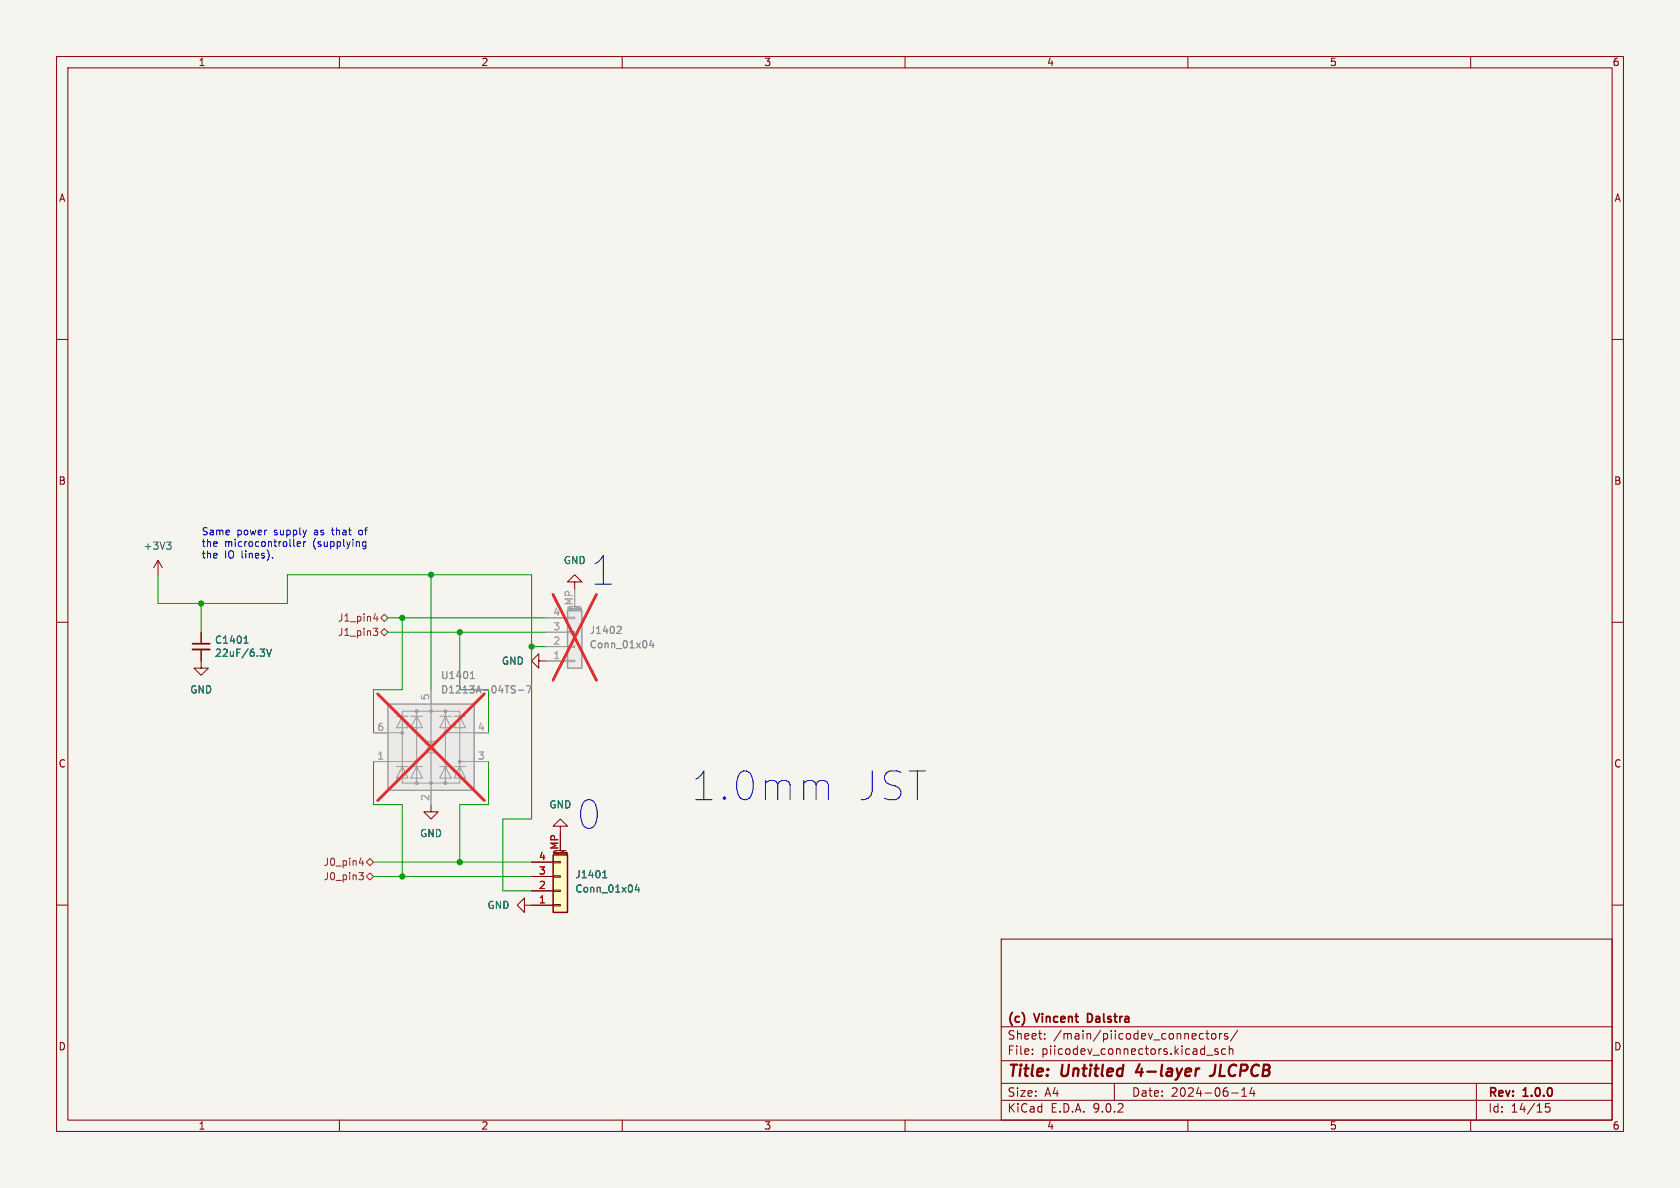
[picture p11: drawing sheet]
<svg xmlns="http://www.w3.org/2000/svg" width="297mm" height="210mm" viewBox="0 0 297 210" stroke-linecap="round" stroke-linejoin="round" font-family="sans-serif">
<path d="M0 0h297v210h-297z" fill="#f5f4ef" stroke="#f5f4ef" stroke-width=".18"/>
<g fill="none" stroke="#840000" stroke-width=".18">
<path d="M10 10h277v190h-277zM12 12h273v186h-273zM60 10v2M110 10v2M160 10v2M210 10v2M260 10v2M10 60h2M285 60h2M27.9 99.1l-.7 1.2M27.9 99.1l.8 1.2M27.9 99.1v2.5"/>
<path d="M10 110h2M35.6 114.8v3.3h1.2l-1.2 1.3-1.3-1.3h1.3M35.6 111.8v2M285 110h2M76.2 142.2v1.3h1.3l-1.3 1.3-1.3-1.3h1.3M99.1 146.1h-1.3l1.3-1.3 1.2 1.3h-1.2v1.2M10 160h2M177 166h108v32h-108zM285 160h2M60 198v2M110 198v2M160 198v2"/>
<path d="M177 194.5h108M177 191.5h108M177 187.5h108M177 181.5h108M182.5 186.3v.1M182.5 185.5v.1M184.7 183.6v.1M184.7 182.8v.1M197 191.5v3M210 198v2M212.2 183.6h.5M212.2 182.8h.5"/>
<path d="M213.2 182.7h.5M213.3 186.5h1.2M213.4 182.2v1.3l.3 .2M214.3 182.8l.4-.1 .3 .3v.4l-.3 .3-.4-.1-.1-.2v-.4zM215.3 185.5l-.3-.1-.3 .2 .1 .2 .5 .2v.3h-.6M215.6 182.7v1M216 182.7l-.3 .1-.1 .2M216.7 185.5l-.5-.1-.2 .3v.4l.1 .2h.6M217 182.8l-.3-.1-.2 .2v.2l.5 .2v.3h-.5M217.3 185.5l.2-.1 .4 .1 .1 .9M217.3 184.9v1.5M217.7 193.2h1.2"/>
<path d="M218.8 182.1l-1.3 2M219.5 193.8h.9M219.5 192.7l.5-.4v1.5M221.3 192.2l-.3 1.1h.9M221.7 192.8v1M260 198v2M261 191.5v6.5M274 195.1h-.8v.7l.2-.1h.5l.1 .3v.5l-.3 .1-.5-.1"/>
</g>
<path d="M201.5 188.1l-.7 1.4h1.3M211.8 188.9h.2M214.9 188.2l-.2 1.4a.74 .74 0 0 1-.8 .6" fill="none" stroke="#840000" stroke-width=".4"/>
<path d="M34 113.8h3.1M192.6 179.2h-.3v1.5h.3" fill="none" stroke="#840000" stroke-width=".3"/>
<path d="M29.5 95.8h.7l-.4 .5M30 96.3l.2 .3v.3l-.2 .2M43.1 113.7h.8M43.3 112.7l.2-.3v1.3M46 114.8h.8l-.4 .4M46.5 115.2l.3 .3v.3l-.3 .2M47.1 114.8l.5 1.2 .4-1.2" fill="none" stroke="#006464" stroke-width=".18"/>
<path d="M34 114.8h3.1" fill="none" stroke="#840000" stroke-width=".33"/>
<path d="M97.8 151.1h2.5v10.2h-2.5z" fill="#ffffc2"/>
<path d="M97.8 151.1h2.5v10.2h-2.5z" fill="none" stroke="#840000" stroke-width=".25"/>
<path d="M94 157.5h3.8M94 154.9h3.8M94 152.4h3.8M97.8 159.9h1.3v.2h-1.3zM97.8 157.4h1.3v.2h-1.3zM97.8 154.8h1.3v.3h-1.3zM97.8 152.3h1.3v.2h-1.3zM98 150.4h2.1M99.1 147.3v3.1M100.1 150.9v-.2h.1v.3h-.1M100.1 150.9h.1M94 160h3.8" fill="none" stroke="#840000" stroke-width=".18"/>
<path d="M106.5 155.2h.8M106.7 154.2l.2-.3v1.3M112.6 156.4l-.3 .9h.8M112.9 156.9v.8" fill="none" stroke="#006464" stroke-width=".18"/>
<path d="M68.6 124.5h15.2v15.2h-15.2z" fill="#ebeae8"/>
<path d="M68.6 124.5h15.2v15.2h-15.2z" fill="none" stroke="#9c9b98" stroke-width=".25"/>
<g fill="none" stroke="#9c9b98" stroke-width=".18">
<path d="M66 129.5h5.1M66 134.6h7.7M70.1 126.6h2M70.1 135.5h2M71.1 126.6l1 2.1h-2zM71.1 135.5l1 2h-2zM72.6 126.6h2.1M72.6 135.5h2.1M73.7 125.7h5v12.7h-5zM73.7 126.6l1 2.1h-2.1zM73.7 135.5l1 2h-2.1zM73.7 125.7h-2.6v12.7h2.6"/>
<path d="M76.2 131.1l1 2h-2zM76.2 121.9v20.3M77.2 131.1h-2v.5M77.7 126.6h2.1M77.7 135.5h2.1M78.7 125.7h2.6v12.7h-2.6M78.7 126.6l1.1 2.1h-2.1zM78.7 135.5l1.1 2h-2.1zM78.7 129.5h7.7M80.3 126.6h2M80.3 135.5h2M81.3 126.6l1 2.1h-2z"/>
<path d="M81.3 135.5l1 2h-2zM81.3 134.6h5.1"/>
</g>
<g fill="#9c9b98" stroke="#9c9b98" stroke-width=".18">
<circle cx="71.1" cy="129.5" r=".25"/>
<circle cx="73.7" cy="125.7" r=".25"/>
<circle cx="73.7" cy="134.6" r=".25"/>
<circle cx="73.7" cy="138.4" r=".25"/>
<circle cx="76.2" cy="125.7" r=".25"/>
<circle cx="76.2" cy="138.4" r=".25"/>
<circle cx="78.7" cy="125.7" r=".25"/>
<circle cx="78.7" cy="129.5" r=".25"/>
<circle cx="78.7" cy="138.4" r=".25"/>
<circle cx="81.3" cy="134.6" r=".25"/>
</g>
<path d="M83.2 120h.7M83.3 119l.2-.3v1.3M91.6 122h1M93.1 121.2h.8l-.5 1.3" fill="none" stroke="#939391" stroke-width=".18"/>
<path d="M66.8 122.7l18.8 18.8M85.6 122.7l-18.8 18.8" fill="none" stroke="#e12e31" stroke-width=".46"/>
<path d="M95.2 116.8v1.3l-1.2-1.3 1.2-1.2v1.2h1.3" fill="none" stroke="#840000" stroke-width=".18"/>
<path d="M100.3 108h2.6v10.1h-2.6z" fill="#ebeae8"/>
<path d="M100.3 108h2.6v10.1h-2.6z" fill="none" stroke="#9c9b98" stroke-width=".25"/>
<g fill="none" stroke="#9c9b98" stroke-width=".18">
<path d="M96.5 116.8h3.8M96.5 114.3h3.8M96.5 111.8h3.8M96.5 109.2h3.8M100.3 116.7h1.3v.3h-1.3zM100.3 114.2h1.3v.2h-1.3zM100.3 111.6h1.3v.3h-1.3zM100.3 109.1h1.3v.2h-1.3zM100.6 107.2h2M101.6 104.1v3.1M102.6 107.7v-.2h.2v.3M102.6 107.8h.2"/>
<path d="M102.6 107.7h.1M102.6 107.7h.2M102.8 107.8h.1M66 129.5h2.6M66 134.6h2.6M76.2 121.9v2.6M76.2 139.7v2.5M83.8 129.5h2.6M83.8 134.6h2.6"/>
</g>
<path d="M83.2 120h.7M83.3 119l.2-.3v1.3M109.3 110.7l.4 .1 .1 .3-.8 .9h.8M115.1 113.2l-.3 .9h.8M115.4 113.7v.8M91.6 122h1M93.1 121.2h.8l-.5 1.3" fill="none" stroke="#939391" stroke-width=".18"/>
<path d="M97.8 105.1l7.6 15.1M105.4 105.1l-7.6 15.1M66.8 122.7l18.8 18.8M85.6 122.7l-18.8 18.8" fill="none" stroke="#e12e31" stroke-width=".46"/>
<path d="M35.6 111.8v2M35.6 114.8v2M101.6 102.9h-1.3l1.3-1.3 1.3 1.3h-1.3v1.2M94 157.5h3.8M94 154.9h3.8M94 152.4h3.8M99.1 147.3v3.1M92.7 160v1.3l-1.3-1.3 1.3-1.2v1.2h5.1" fill="none" stroke="#840000" stroke-width=".18"/>
<path d="M66 111.1h.8l-.4 .5 .3 .1 .1 .4-.3 .2h-.3M66.1 109.4h.7M66.7 109v.8M67.3 111.8l.6-.7 .7 .7-.7 .6zM67.3 109.2l.6-.6 .7 .6-.7 .7zM63.5 154.2h.7l-.4 .5 .4 .2v.4l-.2 .2h-.4M63.5 152.6h.8M64.1 152.1v.9M64.8 154.9l.6-.6 .6 .6-.6 .7zM64.8 152.4l.6-.6 .6 .6-.6 .6z" fill="none" stroke="#725600" stroke-width=".18"/>
<path d="M27.9 101.6v5.1h22.9v-5.1h43.2v43.2h-5.1v12.7h5.1M35.6 106.7v5.1M68.6 111.8h27.9M68.6 109.2h27.9M71.1 109.2v12.7h-5.1v7.6M76.2 101.6v20.3M81.3 111.8v10.1h5.1v7.6M94 114.3h2.5M66 134.6v7.6h5.1v12.7M86.4 134.6v7.6h-5.1v10.2M66 154.9h28M66 152.4h28" fill="none" stroke="#009600" stroke-width=".18"/>
<path d="M48.2 98.5v.1M51.9 95.3v1.1l.2 .2M52.5 96.2l.6-.1v-.3h-.4l-.2 .1 .1 .6h.5M53.7 95.8v.8M54 95.8l-.3 .2M63.5 93.8l-.1 .2 .1 .5M64.7 95.8h-.4l-.2 .2 .1 .5h.5M64.7 95.8v1l-.3 .2h-.3M145 138h.7l.5 .2 .3 .5v2.7" fill="none" stroke="#0000c2" stroke-width=".18"/>
<path d="M43.1 113.7h.8M43.3 112.7l.2-.3v1.3M46 114.8h.8l-.4 .4M46.5 115.2l.3 .3v.3l-.3 .2M47.1 114.8l.5 1.2 .4-1.2M106.5 155.2h.8M106.7 154.2l.2-.3v1.3M112.6 156.4l-.3 .9h.8M112.9 156.9v.8" fill="none" stroke="#006464" stroke-width=".18"/>
<g fill="#009600" stroke="#009600" stroke-width=".18">
<circle cx="81.3" cy="111.8" r=".46"/>
<circle cx="76.2" cy="101.6" r=".46"/>
<circle cx="94" cy="114.3" r=".46"/>
<circle cx="71.1" cy="109.2" r=".46"/>
<circle cx="71.1" cy="154.9" r=".46"/>
<circle cx="81.3" cy="152.4" r=".46"/>
<circle cx="35.6" cy="106.7" r=".46"/>
</g>
<g font-size="7.1" fill="#0000c2">
<text x="104.1" y="103.9">1</text>
<text x="121.9" y="142">1.0mm</text>
<text x="150.9" y="142">JST</text>
<text x="101.6" y="147.1">0</text>
</g>
<g font-size="2.8" fill="#840000">
<text x="178" y="190.9">Title:</text>
<text x="187.7" y="190.9">Untitled</text>
<text x="201.7" y="190.9">4-layer</text>
<text x="215.7" y="190.9">JLCPCB</text>
</g>
<g font-size="2.1" fill="#840000">
<text x="178" y="184">Sheet:</text>
<text x="178" y="181.2">(c)</text>
<text x="183" y="181.2">Vincent</text>
<text x="186.2" y="184">/main/piicodev_connectors/</text>
<text x="192.9" y="181.2">Dalstra</text>
<text x="178" y="186.7">File:</text>
<text x="184.1" y="186.7">piicodev_connectors.kicad_sch</text>
<text x="178" y="196.9">KiCad</text>
<text x="178" y="194.1">Size:</text>
<text x="184.7" y="194.1">A4</text>
<text x="185.7" y="196.9">E.D.A.</text>
<text x="193.3" y="196.9">9.0.2</text>
<text x="200" y="194.1">Date:</text>
<text x="207" y="194.1">2024-06-14</text>
<text x="263" y="194.3">Rev:</text>
<text x="263" y="196.9">Id:</text>
<text x="267.1" y="196.9">14/15</text>
<text x="269.4" y="194.3">1.0.0</text>
</g>
<g font-size="1.8" fill="#840000">
<text x="35" y="11.9">1</text>
<text x="85" y="11.9">2</text>
<text x="135" y="11.9">3</text>
<text x="185" y="11.9">4</text>
<text x="235" y="11.9">5</text>
<text x="285" y="11.9">6</text>
<text x="10.3" y="35.9">A</text>
<text x="285.3" y="35.9">A</text>
<text x="10.3" y="85.9">B</text>
<text x="285.3" y="85.9">B</text>
<text x="10.3" y="135.9">C</text>
<text x="285.3" y="135.9">C</text>
<text x="10.3" y="185.9">D</text>
<text x="285.3" y="185.9">D</text>
<text x="35" y="199.9">1</text>
<text x="85" y="199.9">2</text>
<text x="135" y="199.9">3</text>
<text x="185" y="199.9">4</text>
<text x="235" y="199.9">5</text>
<text x="285" y="199.9">6</text>
</g>
<g font-size="1.8" fill="#0000c2">
<text x="35.6" y="94.7">Same</text>
<text x="41.9" y="94.7">power</text>
<text x="48.5" y="94.7">supply</text>
<text x="55.8" y="94.7">as</text>
<text x="59.2" y="94.7">that</text>
<text x="64.1" y="94.7">of</text>
<text x="35.6" y="96.8">the</text>
<text x="35.6" y="98.8">the</text>
<text x="39.7" y="96.8">microcontroller</text>
<text x="39.7" y="98.8">IO</text>
<text x="42.8" y="98.8">lines).</text>
<text x="55.4" y="96.8">(supplying</text>
</g>
<g font-size="1.8" fill="#006464">
<text x="25.3" y="97.4">+3V3</text>
<text x="99.6" y="99.9">GND</text>
<text x="37.9" y="114">C1401</text>
<text x="37.9" y="116.3">22uF/6.3V</text>
<text x="88.6" y="117.7">GND</text>
<text x="33.5" y="122.8">GND</text>
<text x="97" y="143.1">GND</text>
<text x="74.2" y="148.2">GND</text>
<text x="101.6" y="155.4">J1401</text>
<text x="86.1" y="160.9">GND</text>
<text x="101.6" y="158">Conn_01x04</text>
</g>
<g font-size="1.8" fill="#a5a4a2">
<text x="101.3" y="107.1" transform="rotate(-90 101.3 107.1)">MP</text>
<text x="97.7" y="111.5">3</text>
<text x="97.7" y="109">4</text>
<text x="97.7" y="116.6">1</text>
<text x="97.7" y="114">2</text>
<text x="75.9" y="123.9" transform="rotate(-90 75.9 123.9)">5</text>
<text x="66.6" y="129.3">6</text>
<text x="84.4" y="129.3">4</text>
<text x="66.6" y="134.4">1</text>
<text x="84.4" y="134.4">3</text>
<text x="75.9" y="141.7" transform="rotate(-90 75.9 141.7)">2</text>
</g>
<g font-size="1.8" fill="#725600">
<text x="59.7" y="112.6">J1_pin3</text>
<text x="59.7" y="110.1">J1_pin4</text>
<text x="57.1" y="155.8">J0_pin3</text>
<text x="57.1" y="153.3">J0_pin4</text>
</g>
<g font-size="1.8" fill="#939391">
<text x="104.1" y="112.3">J1402</text>
<text x="104.1" y="114.8">Conn_01x04</text>
<text x="77.9" y="120.2">U1401</text>
<text x="77.9" y="122.8">D1213A-04TS-7</text>
</g>
<g font-size="1.8" fill="#a90000">
<text x="95.2" y="154.7">3</text>
<text x="95.2" y="152.1">4</text>
<text x="98.8" y="150.3" transform="rotate(-90 98.8 150.3)">MP</text>
<text x="95.2" y="159.8">1</text>
<text x="95.2" y="157.2">2</text>
</g>
<text font-size=".5" fill="#9c9b98" x="100.2" y="107.9">Mounting</text>
<text font-size=".5" fill="#840000" x="97.7" y="151.1">Mounting</text>
</svg>
